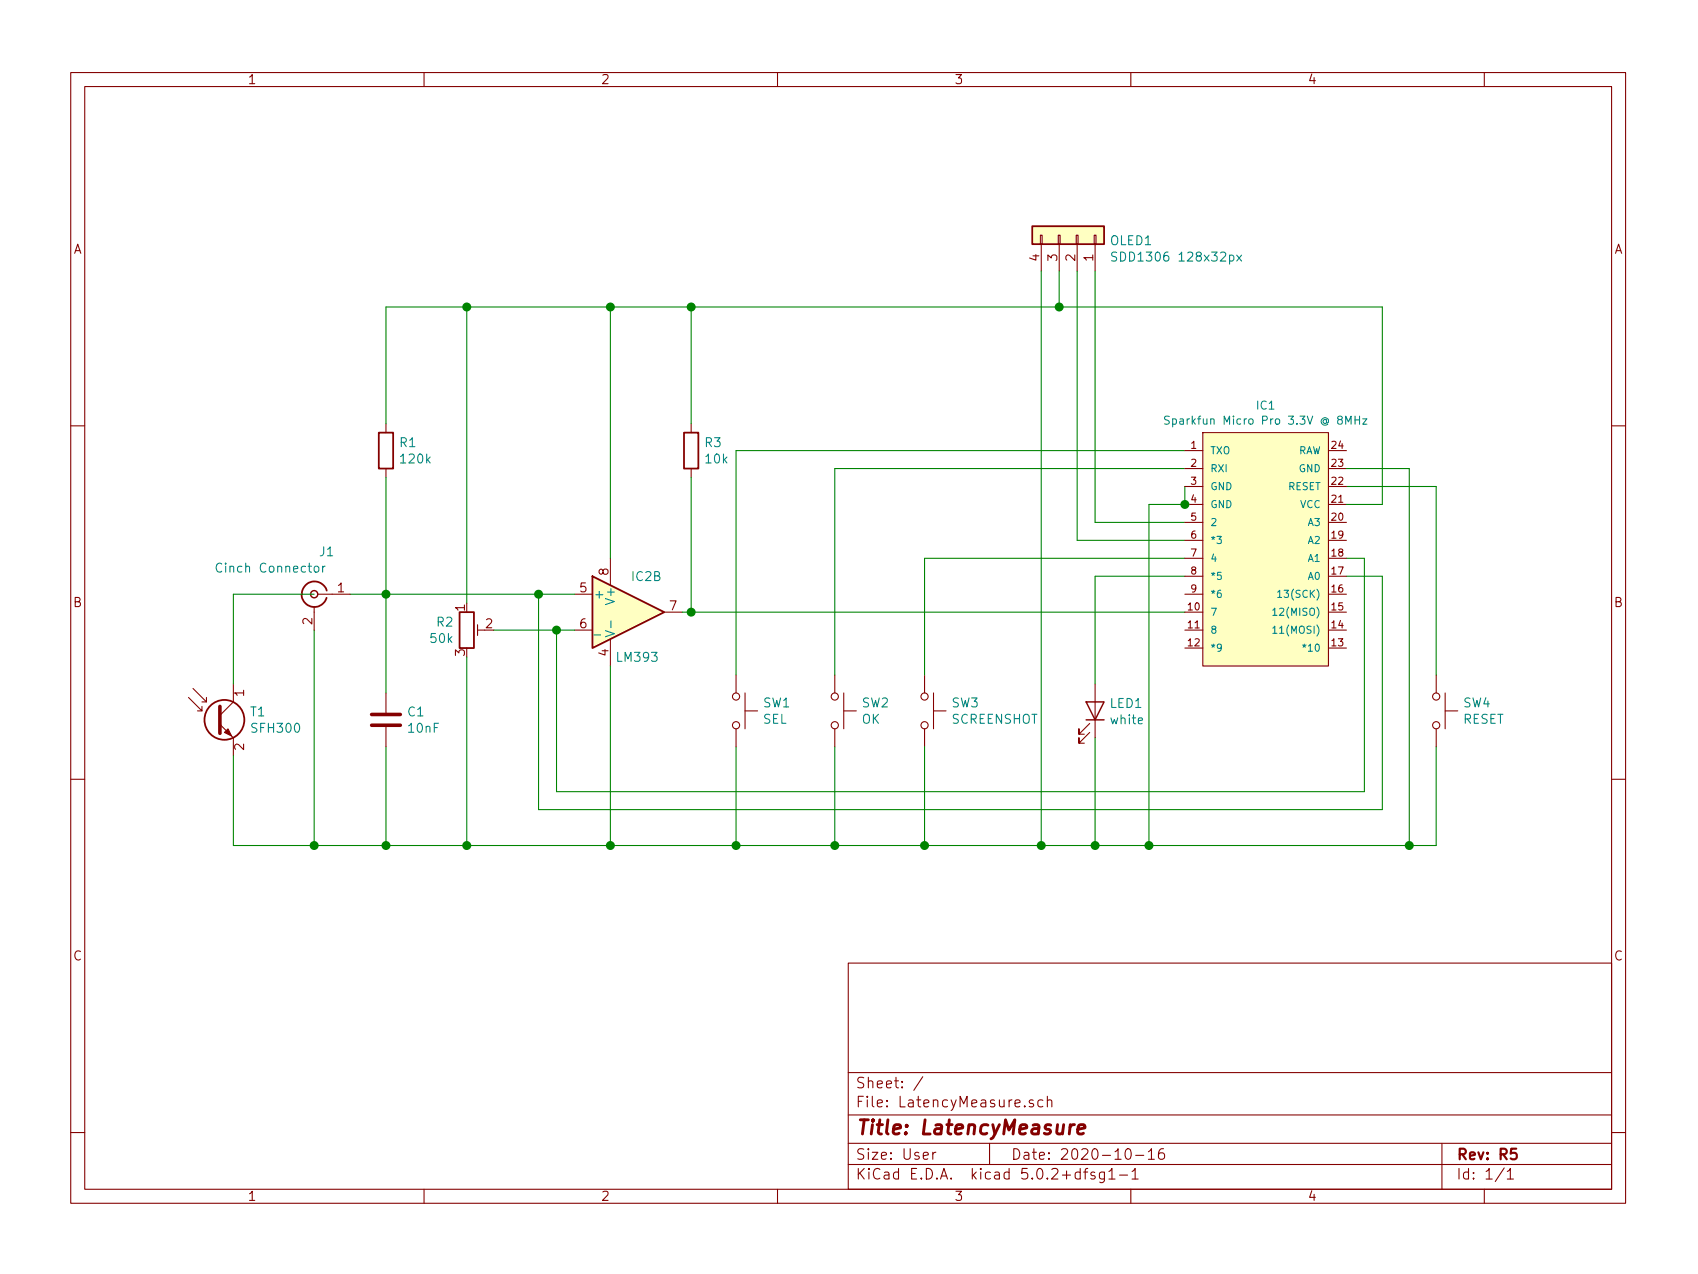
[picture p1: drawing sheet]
EESchema Schematic File Version 4
LIBS:LatencyMeasure-cache
EELAYER 26 0
EELAYER END
$Descr User 9449 7087
encoding utf-8
Sheet 1 1
Title "LatencyMeasure"
Date "2020-10-16"
Rev "R5"
Comp ""
Comment1 ""
Comment2 ""
Comment3 ""
Comment4 ""
$EndDescr
$Comp
L Comparator:LM393 IC2
U 2 1
P 3500 3400
F 0 "IC2" H 3600 3600 50  0000 C CNN
F 1 "LM393" H 3550 3150 50  0000 C CNN
F 2 "" H 3500 3400 50  0001 C CNN
F 3 "http://www.ti.com/lit/ds/symlink/lm393-n.pdf" H 3500 3400 50  0001 C CNN
	2    3500 3400
	1    0    0    -1  
$EndComp
$Comp
L Sensor_Optical:SFH300 T1
U 1 1
P 1200 4000
F 0 "T1" H 1390 4046 50  0000 L CNN
F 1 "SFH300" H 1390 3955 50  0000 L CNN
F 2 "LED_THT:LED_D5.0mm_Clear" H 1680 3860 50  0001 C CNN
F 3 "http://www.osram-os.com/Graphics/XPic2/00101785_0.pdf" H 1200 4000 50  0001 C CNN
	1    1200 4000
	1    0    0    -1  
$EndComp
$Comp
L Device:R R1
U 1 1
P 2150 2500
F 0 "R1" H 2220 2546 50  0000 L CNN
F 1 "120k" H 2220 2455 50  0000 L CNN
F 2 "" V 2080 2500 50  0001 C CNN
F 3 "~" H 2150 2500 50  0001 C CNN
	1    2150 2500
	1    0    0    -1  
$EndComp
$Comp
L Switch:SW_Push SW1
U 1 1
P 4100 3950
F 0 "SW1" V 4054 4098 50  0000 L CNN
F 1 "SEL" V 4145 4098 50  0000 L CNN
F 2 "Button_Switch_THT:SW_PUSH_6mm" H 4100 4150 50  0001 C CNN
F 3 "" H 4100 4150 50  0001 C CNN
	1    4100 3950
	0    1    1    0   
$EndComp
$Comp
L Switch:SW_Push SW2
U 1 1
P 4650 3950
F 0 "SW2" V 4604 4098 50  0000 L CNN
F 1 "OK" V 4695 4098 50  0000 L CNN
F 2 "Button_Switch_THT:SW_PUSH_6mm" H 4650 4150 50  0001 C CNN
F 3 "" H 4650 4150 50  0001 C CNN
	1    4650 3950
	0    1    1    0   
$EndComp
$Comp
L Device:LED LED1
U 1 1
P 6100 3950
F 0 "LED1" V 6138 4029 50  0000 L CNN
F 1 "white" V 6047 4029 50  0000 L CNN
F 2 "" H 6100 3950 50  0001 C CNN
F 3 "~" H 6100 3950 50  0001 C CNN
	1    6100 3950
	0    1    -1   0   
$EndComp
Wire Wire Line
	3200 3300 3000 3300
$Comp
L Device:R_POT_TRIM R2
U 1 1
P 2600 3500
F 0 "R2" H 2530 3546 50  0000 R CNN
F 1 "50k" H 2530 3455 50  0000 R CNN
F 2 "" H 2600 3500 50  0001 C CNN
F 3 "~" H 2600 3500 50  0001 C CNN
	1    2600 3500
	1    0    0    -1  
$EndComp
Wire Wire Line
	2750 3500 3100 3500
Wire Wire Line
	2150 2350 2150 1700
Wire Wire Line
	2150 4150 2150 4700
Wire Wire Line
	2600 3350 2600 1700
Connection ~ 2150 3300
Wire Wire Line
	2150 3300 1950 3300
Wire Wire Line
	2150 2650 2150 3300
$Comp
L Connector_Generic:Conn_01x04 OLED1
U 1 1
P 6000 1300
F 0 "OLED1" V 5966 1480 50  0000 L CNN
F 1 "SDD1306 128x32px" V 5875 1480 50  0000 L CNN
F 2 "" H 6000 1300 50  0001 C CNN
F 3 "~" H 6000 1300 50  0001 C CNN
	1    6000 1300
	0    1    -1   0   
$EndComp
Wire Wire Line
	3800 3400 3850 3400
Wire Wire Line
	4100 4150 4100 4700
Wire Wire Line
	4650 4150 4650 4700
Connection ~ 4650 4700
Wire Wire Line
	4650 4700 5150 4700
Connection ~ 6100 4700
Wire Wire Line
	6100 4700 5800 4700
Wire Wire Line
	6100 2900 6600 2900
Wire Wire Line
	6000 3000 6600 3000
Wire Wire Line
	6600 2800 6400 2800
Wire Wire Line
	4100 2500 6600 2500
Wire Wire Line
	4650 2600 6600 2600
Wire Wire Line
	4650 3750 4650 2600
Wire Wire Line
	4100 3750 4100 2500
Wire Wire Line
	6100 4100 6100 4700
Wire Wire Line
	5800 1500 5800 4700
Connection ~ 5800 4700
Wire Wire Line
	5900 1500 5900 1700
Wire Wire Line
	6600 2700 6600 2800
Wire Wire Line
	6400 4700 6400 2800
Wire Wire Line
	7700 2800 7700 1700
$Comp
L Comparator:LM393 U1
U 3 1
P 3500 3400
F 0 "U1" H 3458 3446 50  0001 L CNN
F 1 "LM393" H 3458 3400 50  0001 L TNN
F 2 "" H 3500 3400 50  0001 C CNN
F 3 "http://www.ti.com/lit/ds/symlink/lm393-n.pdf" H 3500 3400 50  0001 C CNN
	3    3500 3400
	1    0    0    -1  
$EndComp
Wire Wire Line
	3400 3100 3400 1700
Wire Wire Line
	3400 3700 3400 4700
Wire Wire Line
	3400 4700 4100 4700
$Comp
L Device:R R3
U 1 1
P 3850 2500
F 0 "R3" H 3920 2546 50  0000 L CNN
F 1 "10k" H 3920 2455 50  0000 L CNN
F 2 "" V 3780 2500 50  0001 C CNN
F 3 "~" H 3850 2500 50  0001 C CNN
	1    3850 2500
	1    0    0    -1  
$EndComp
Connection ~ 5900 1700
Connection ~ 4100 4700
Wire Wire Line
	3850 2350 3850 1700
Connection ~ 3850 1700
Wire Wire Line
	3850 1700 5900 1700
Wire Wire Line
	3850 2650 3850 3400
Wire Wire Line
	3850 3400 6600 3400
Wire Wire Line
	5900 1700 7700 1700
Wire Wire Line
	4100 4700 4650 4700
$Comp
L Switch:SW_Push SW4
U 1 1
P 8000 3950
F 0 "SW4" V 7954 4098 50  0000 L CNN
F 1 "RESET" V 8045 4098 50  0000 L CNN
F 2 "Button_Switch_THT:SW_PUSH_6mm" H 8000 4150 50  0001 C CNN
F 3 "" H 8000 4150 50  0001 C CNN
	1    8000 3950
	0    1    1    0   
$EndComp
Wire Wire Line
	8000 3750 8000 2700
Wire Wire Line
	8000 2700 7500 2700
Wire Wire Line
	8000 4150 8000 4700
Wire Wire Line
	8000 4700 7850 4700
Connection ~ 6400 4700
Connection ~ 3400 4700
Wire Wire Line
	7500 3200 7700 3200
Wire Wire Line
	7700 4500 3000 4500
Wire Wire Line
	3000 4500 3000 3300
Wire Wire Line
	7500 3100 7600 3100
Wire Wire Line
	7600 3100 7600 4400
Wire Wire Line
	7600 4400 3100 4400
Connection ~ 3100 3500
Wire Wire Line
	3100 3500 3200 3500
Wire Wire Line
	6100 3200 6100 3800
Wire Wire Line
	6100 3200 6600 3200
Connection ~ 3000 3300
Wire Wire Line
	3100 4400 3100 3500
Connection ~ 3850 3400
Wire Wire Line
	2600 3650 2600 4700
Connection ~ 3400 1700
Wire Wire Line
	3400 1700 3850 1700
Wire Wire Line
	2600 1700 3400 1700
Wire Wire Line
	2600 4700 3400 4700
Wire Wire Line
	6100 4700 6400 4700
$Comp
L Switch:SW_Push SW3
U 1 1
P 5150 3950
F 0 "SW3" V 5104 4098 50  0000 L CNN
F 1 "SCREENSHOT" V 5195 4098 50  0000 L CNN
F 2 "Button_Switch_THT:SW_PUSH_6mm" H 5150 4150 50  0001 C CNN
F 3 "" H 5150 4150 50  0001 C CNN
	1    5150 3950
	0    1    1    0   
$EndComp
Wire Wire Line
	5150 4150 5150 4700
Connection ~ 5150 4700
Wire Wire Line
	5150 4700 5800 4700
Wire Wire Line
	6600 3100 5150 3100
$Comp
L SparkFun-Boards:SPARKFUN_PRO_MICRO IC1
U 1 1
P 7050 3050
F 0 "IC1" H 7050 3854 45  0000 C CNN
F 1 "Sparkfun Micro Pro 3.3V @ 8MHz" H 7050 3770 45  0000 C CNN
F 2 "SPARKFUN_PRO_MICRO" H 7050 3850 20  0001 C CNN
F 3 "" H 7050 3050 50  0001 C CNN
	1    7050 3050
	1    0    0    -1  
$EndComp
Connection ~ 6600 2800
Wire Wire Line
	7700 3200 7700 4500
Wire Wire Line
	7700 2800 7500 2800
Wire Wire Line
	5150 3100 5150 3750
Wire Wire Line
	7500 2600 7850 2600
Wire Wire Line
	7850 2600 7850 4700
Connection ~ 7850 4700
Wire Wire Line
	7850 4700 6400 4700
Wire Wire Line
	6000 1500 6000 3000
Wire Wire Line
	6100 1500 6100 2900
Connection ~ 2600 1700
Connection ~ 2600 4700
$Comp
L Device:C C1
U 1 1
P 2150 4000
F 0 "C1" H 2265 4046 50  0000 L CNN
F 1 "10nF" H 2265 3955 50  0000 L CNN
F 2 "" H 2188 3850 50  0001 C CNN
F 3 "~" H 2150 4000 50  0001 C CNN
	1    2150 4000
	1    0    0    -1  
$EndComp
Connection ~ 2150 4700
Wire Wire Line
	2150 4700 2600 4700
Wire Wire Line
	1750 3500 1750 4700
Wire Wire Line
	2150 3850 2150 3300
Wire Wire Line
	2150 3300 3000 3300
$Comp
L Connector:Conn_Coaxial J1
U 1 1
P 1750 3300
F 0 "J1" H 1680 3538 50  0000 C CNN
F 1 "Cinch Connector" H 1680 3447 50  0000 L CNN
F 2 "" H 1750 3300 50  0001 C CNN
F 3 " ~" H 1750 3300 50  0001 C CNN
	1    1750 3300
	-1   0    0    -1  
$EndComp
Wire Wire Line
	1750 4700 2150 4700
Wire Wire Line
	2150 1700 2600 1700
Wire Wire Line
	1750 3300 1300 3300
Wire Wire Line
	1300 3300 1300 3800
Wire Wire Line
	1750 4700 1300 4700
Wire Wire Line
	1300 4700 1300 4200
Connection ~ 1750 4700
$EndSCHEMATC
